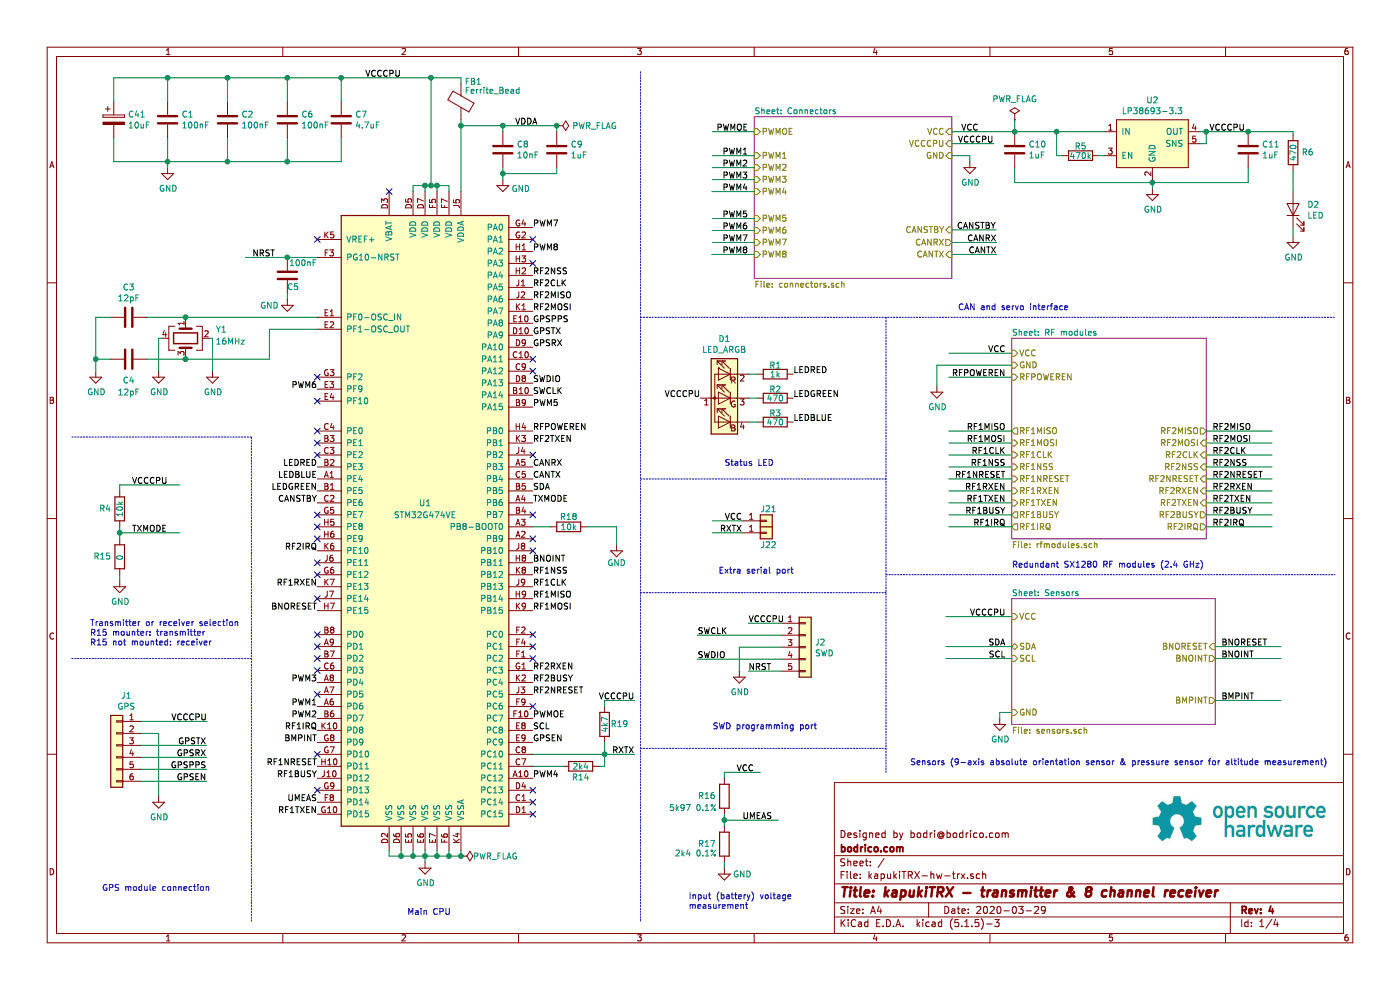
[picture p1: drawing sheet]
EESchema Schematic File Version 4
EELAYER 30 0
EELAYER END
$Descr A4 11693 8268
encoding utf-8
Sheet 1 4
Title "kapukiTRX - transmitter & 8 channel receiver"
Date "2020-03-29"
Rev "4"
Comp "bodrico.com"
Comment1 "Designed by bodri@bodrico.com"
Comment2 ""
Comment3 ""
Comment4 ""
$EndDescr
$Sheet
S 6300 975  1650 1350
U 5C76B390
F0 "Connectors" 50
F1 "connectors.sch" 50
F2 "PWM1" I L 6300 1300 50 
F3 "PWM2" I L 6300 1400 50 
F4 "PWM3" I L 6300 1500 50 
F5 "PWM4" I L 6300 1600 50 
F6 "PWM5" I L 6300 1825 50 
F7 "PWM6" I L 6300 1925 50 
F8 "PWM7" I L 6300 2025 50 
F9 "PWM8" I L 6300 2125 50 
F10 "VCC" I R 7950 1100 50 
F11 "VCCCPU" I R 7950 1200 50 
F12 "GND" I R 7950 1300 50 
F13 "PWMOE" I L 6300 1100 50 
F14 "CANRX" O R 7950 2025 50 
F15 "CANTX" I R 7950 2125 50 
F16 "CANSTBY" I R 7950 1920 50 
$EndSheet
Text Label 5825 5305 0    50   ~ 0
SWCLK
Text Label 4450 5000 0    50   ~ 0
RF1MISO
Text Label 4450 5100 0    50   ~ 0
RF1MOSI
Text Label 4450 4700 0    50   ~ 0
BNOINT
$Sheet
S 8450 2825 1625 1675
U 5C7B9FBC
F0 "RF modules" 50
F1 "rfmodules.sch" 50
F2 "VCC" I L 8450 2950 50 
F3 "RF1MISO" O L 8450 3600 50 
F4 "RF1MOSI" I L 8450 3700 50 
F5 "RF1CLK" I L 8450 3800 50 
F6 "RF1NRESET" I L 8450 4000 50 
F7 "RF2MISO" O R 10075 3600 50 
F8 "RF2MOSI" I R 10075 3700 50 
F9 "RF2CLK" I R 10075 3800 50 
F10 "RF1RXEN" I L 8450 4100 50 
F11 "RF1TXEN" I L 8450 4200 50 
F12 "RF1BUSY" O L 8450 4300 50 
F13 "RF1IRQ" O L 8450 4400 50 
F14 "RF2RXEN" I R 10075 4100 50 
F15 "RF2TXEN" I R 10075 4200 50 
F16 "RF2BUSY" O R 10075 4300 50 
F17 "RF2IRQ" O R 10075 4400 50 
F18 "RFPOWEREN" I L 8450 3150 50 
F19 "GND" I L 8450 3050 50 
F20 "RF2NRESET" I R 10075 4000 50 
F21 "RF1NSS" I L 8450 3900 50 
F22 "RF2NSS" I R 10075 3900 50 
$EndSheet
$Comp
L LP38693:LP38693 U2
U 1 1
P 9625 1200
F 0 "U2" H 9625 1565 50  0000 C CNN
F 1 "LP38693-3.3" H 9625 1474 50  0000 C CNN
F 2 "miscellaneous:WSON-6_3x3mm_Pitch0.95mm" H 9625 1200 50  0001 C CNN
F 3 "http://www.ti.com/lit/ds/snvs321o/snvs321o.pdf" H 9625 1200 50  0001 C CNN
	1    9625 1200
	1    0    0    -1  
$EndComp
$Comp
L Device:C C11
U 1 1
P 10425 1250
F 0 "C11" H 10540 1296 50  0000 L CNN
F 1 "1uF" H 10540 1205 50  0000 L CNN
F 2 "Capacitor_SMD:C_0402_1005Metric" H 10463 1100 50  0001 C CNN
F 3 "~" H 10425 1250 50  0001 C CNN
	1    10425 1250
	1    0    0    -1  
$EndComp
$Comp
L Device:C C10
U 1 1
P 8475 1250
F 0 "C10" H 8590 1296 50  0000 L CNN
F 1 "1uF" H 8590 1205 50  0000 L CNN
F 2 "Capacitor_SMD:C_0402_1005Metric" H 8513 1100 50  0001 C CNN
F 3 "~" H 8475 1250 50  0001 C CNN
	1    8475 1250
	1    0    0    -1  
$EndComp
Wire Wire Line
	8475 1100 7950 1100
Connection ~ 8475 1100
$Comp
L power:GND #PWR012
U 1 1
P 9625 1575
F 0 "#PWR012" H 9625 1325 50  0001 C CNN
F 1 "GND" H 9630 1402 50  0000 C CNN
F 2 "" H 9625 1575 50  0001 C CNN
F 3 "" H 9625 1575 50  0001 C CNN
	1    9625 1575
	1    0    0    -1  
$EndComp
Wire Wire Line
	7950 1200 8300 1200
$Comp
L power:GND #PWR011
U 1 1
P 8100 1350
F 0 "#PWR011" H 8100 1100 50  0001 C CNN
F 1 "GND" H 8105 1177 50  0000 C CNN
F 2 "" H 8100 1350 50  0001 C CNN
F 3 "" H 8100 1350 50  0001 C CNN
	1    8100 1350
	1    0    0    -1  
$EndComp
Wire Wire Line
	7950 1300 8100 1300
Wire Wire Line
	8100 1300 8100 1350
Text Label 8300 1200 2    50   ~ 0
VCCCPU
Text Label 8175 1100 2    50   ~ 0
VCC
$Comp
L power:PWR_FLAG #FLG03
U 1 1
P 8475 1000
F 0 "#FLG03" H 8475 1075 50  0001 C CNN
F 1 "PWR_FLAG" H 8475 1174 50  0000 C CNN
F 2 "" H 8475 1000 50  0001 C CNN
F 3 "~" H 8475 1000 50  0001 C CNN
	1    8475 1000
	1    0    0    -1  
$EndComp
Wire Wire Line
	8475 1000 8475 1100
$Comp
L Device:R R5
U 1 1
P 9025 1300
F 0 "R5" V 8945 1300 50  0000 C CNN
F 1 "470k" V 9025 1300 50  0000 C CNN
F 2 "Resistor_SMD:R_0402_1005Metric" V 8955 1300 50  0001 C CNN
F 3 "~" H 9025 1300 50  0001 C CNN
	1    9025 1300
	0    1    1    0   
$EndComp
Wire Wire Line
	9225 1300 9175 1300
Wire Wire Line
	8875 1300 8825 1300
Wire Wire Line
	8825 1300 8825 1100
Wire Wire Line
	8825 1100 8475 1100
Wire Wire Line
	8825 1100 9225 1100
Connection ~ 8825 1100
Wire Wire Line
	10025 1100 10075 1100
Wire Wire Line
	9625 1575 9625 1525
Wire Wire Line
	9625 1525 10425 1525
Wire Wire Line
	10425 1525 10425 1400
Connection ~ 9625 1525
Wire Wire Line
	9625 1525 9625 1500
Wire Wire Line
	9625 1525 8475 1525
Wire Wire Line
	8475 1525 8475 1400
Wire Wire Line
	10025 1200 10075 1200
Wire Wire Line
	10075 1200 10075 1100
Connection ~ 10075 1100
Wire Wire Line
	10075 1100 10425 1100
Text Label 10400 1100 2    50   ~ 0
VCCCPU
Wire Wire Line
	8450 2950 7925 2950
Wire Wire Line
	8450 3150 7925 3150
Wire Wire Line
	8450 3600 7925 3600
Wire Wire Line
	8450 3700 7925 3700
Wire Wire Line
	8450 3800 7925 3800
Wire Wire Line
	8450 3900 7925 3900
Wire Wire Line
	8450 4000 7925 4000
Wire Wire Line
	8450 4100 7925 4100
Wire Wire Line
	8450 4200 7925 4200
Wire Wire Line
	8450 4300 7925 4300
Wire Wire Line
	8450 4400 7925 4400
Wire Wire Line
	6300 1100 5950 1100
Wire Wire Line
	10075 3600 10625 3600
Wire Wire Line
	10075 3700 10625 3700
Wire Wire Line
	10075 3800 10625 3800
Wire Wire Line
	10075 3900 10625 3900
Wire Wire Line
	10075 4000 10625 4000
Wire Wire Line
	10075 4100 10625 4100
Wire Wire Line
	10075 4200 10625 4200
Wire Wire Line
	10075 4300 10625 4300
Wire Wire Line
	10075 4400 10625 4400
$Comp
L power:GND #PWR010
U 1 1
P 7825 3225
F 0 "#PWR010" H 7825 2975 50  0001 C CNN
F 1 "GND" H 7830 3052 50  0000 C CNN
F 2 "" H 7825 3225 50  0001 C CNN
F 3 "" H 7825 3225 50  0001 C CNN
	1    7825 3225
	1    0    0    -1  
$EndComp
Wire Wire Line
	7825 3225 7825 3050
Wire Wire Line
	7825 3050 8450 3050
Text Label 8400 2950 2    50   ~ 0
VCC
Text Label 8400 3600 2    50   ~ 0
RF1MISO
Text Label 8400 3700 2    50   ~ 0
RF1MOSI
Text Label 8400 3800 2    50   ~ 0
RF1CLK
Text Label 8400 4000 2    50   ~ 0
RF1NRESET
Text Label 8400 4100 2    50   ~ 0
RF1RXEN
Text Label 8400 4200 2    50   ~ 0
RF1TXEN
Text Label 8400 4300 2    50   ~ 0
RF1BUSY
Text Label 8400 4400 2    50   ~ 0
RF1IRQ
Text Label 10125 3600 0    50   ~ 0
RF2MISO
Text Label 10125 3700 0    50   ~ 0
RF2MOSI
Text Label 10125 3800 0    50   ~ 0
RF2CLK
Text Label 10125 4000 0    50   ~ 0
RF2NRESET
Text Label 10125 4100 0    50   ~ 0
RF2RXEN
Text Label 10125 4200 0    50   ~ 0
RF2TXEN
Text Label 10125 4300 0    50   ~ 0
RF2BUSY
Text Label 10125 4400 0    50   ~ 0
RF2IRQ
Text Label 8400 3900 2    50   ~ 0
RF1NSS
Text Label 10125 3900 0    50   ~ 0
RF2NSS
Wire Wire Line
	5825 5305 6525 5305
$Comp
L power:GND #PWR09
U 1 1
P 6175 5605
F 0 "#PWR09" H 6175 5355 50  0001 C CNN
F 1 "GND" H 6180 5432 50  0000 C CNN
F 2 "" H 6175 5605 50  0001 C CNN
F 3 "" H 6175 5605 50  0001 C CNN
	1    6175 5605
	1    0    0    -1  
$EndComp
Wire Wire Line
	6525 5205 6250 5205
Text Label 6250 5205 0    50   ~ 0
VCCCPU
Text Label 6250 1100 2    50   ~ 0
PWMOE
Text Label 2650 5900 2    50   ~ 0
PWM1
Text Label 2650 6400 2    50   ~ 0
RF1NRESET
Text Label 2650 4900 2    50   ~ 0
RF1RXEN
Text Label 2650 6800 2    50   ~ 0
RF1TXEN
Text Label 2650 6500 2    50   ~ 0
RF1BUSY
Text Label 2650 6100 2    50   ~ 0
RF1IRQ
Text Label 4450 4800 0    50   ~ 0
RF1NSS
Text Label 4450 5800 0    50   ~ 0
RF2NRESET
Text Label 4450 5600 0    50   ~ 0
RF2RXEN
Text Label 4450 3700 0    50   ~ 0
RF2TXEN
Text Label 4450 5700 0    50   ~ 0
RF2BUSY
Text Label 2650 4600 2    50   ~ 0
RF2IRQ
Text Label 4450 6000 0    50   ~ 0
PWMOE
Text Label 4450 3600 0    50   ~ 0
RFPOWEREN
Text Label 8400 3150 2    50   ~ 0
RFPOWEREN
Text Label 4450 2500 0    50   ~ 0
RF2MISO
Text Label 4450 2400 0    50   ~ 0
RF2CLK
Text Label 4450 4000 0    50   ~ 0
CANTX
Text Label 4450 2300 0    50   ~ 0
RF2NSS
Wire Wire Line
	6175 5405 6525 5405
Wire Wire Line
	6175 5605 6175 5405
Wire Wire Line
	5825 5505 6525 5505
$Comp
L Connector_Generic:Conn_01x05 J2
U 1 1
P 6725 5405
F 0 "J2" H 6805 5447 50  0000 L CNN
F 1 "SWD" H 6805 5356 50  0000 L CNN
F 2 "Connector_JST:JST_SH_BM05B-SRSS-TB_1x05-1MP_P1.00mm_Vertical" H 6725 5405 50  0001 C CNN
F 3 "~" H 6725 5405 50  0001 C CNN
	1    6725 5405
	1    0    0    -1  
$EndComp
Wire Wire Line
	6525 5605 6250 5605
Text Label 6250 5605 0    50   ~ 0
NRST
Text Label 2300 2150 2    50   ~ 0
NRST
$Comp
L Device:R R6
U 1 1
P 10800 1275
F 0 "R6" H 10870 1280 50  0000 L CNN
F 1 "470" V 10800 1200 50  0000 L CNN
F 2 "Resistor_SMD:R_0402_1005Metric" V 10730 1275 50  0001 C CNN
F 3 "~" H 10800 1275 50  0001 C CNN
	1    10800 1275
	1    0    0    -1  
$EndComp
$Comp
L Device:LED D2
U 1 1
P 10800 1750
F 0 "D2" V 10838 1633 50  0000 R CNN
F 1 "LED" V 10747 1633 50  0000 R CNN
F 2 "LED_SMD:LED_0402_1005Metric" H 10800 1750 50  0001 C CNN
F 3 "~" H 10800 1750 50  0001 C CNN
	1    10800 1750
	0    -1   -1   0   
$EndComp
$Comp
L power:GND #PWR013
U 1 1
P 10800 1975
F 0 "#PWR013" H 10800 1725 50  0001 C CNN
F 1 "GND" H 10805 1802 50  0000 C CNN
F 2 "" H 10800 1975 50  0001 C CNN
F 3 "" H 10800 1975 50  0001 C CNN
	1    10800 1975
	1    0    0    -1  
$EndComp
Wire Wire Line
	10425 1100 10800 1100
Wire Wire Line
	10800 1100 10800 1125
Connection ~ 10425 1100
Wire Wire Line
	10800 1425 10800 1600
Wire Wire Line
	10800 1900 10800 1975
$Comp
L Device:LED_ARGB D1
U 1 1
P 6050 3325
F 0 "D1" H 6050 3822 50  0000 C CNN
F 1 "LED_ARGB" H 6050 3731 50  0000 C CNN
F 2 "miscellaneous:LED_Lumex-LX0404" H 6050 3275 50  0001 C CNN
F 3 "~" H 6050 3275 50  0001 C CNN
	1    6050 3325
	-1   0    0    -1  
$EndComp
$Comp
L Device:R R1
U 1 1
P 6475 3125
F 0 "R1" V 6400 3125 50  0000 C CNN
F 1 "1k" V 6475 3125 50  0000 C CNN
F 2 "Resistor_SMD:R_0402_1005Metric" V 6405 3125 50  0001 C CNN
F 3 "~" H 6475 3125 50  0001 C CNN
	1    6475 3125
	0    1    1    0   
$EndComp
$Comp
L Device:R R2
U 1 1
P 6475 3325
F 0 "R2" V 6400 3325 50  0000 C CNN
F 1 "470" V 6475 3325 50  0000 C CNN
F 2 "Resistor_SMD:R_0402_1005Metric" V 6405 3325 50  0001 C CNN
F 3 "~" H 6475 3325 50  0001 C CNN
	1    6475 3325
	0    1    1    0   
$EndComp
$Comp
L Device:R R3
U 1 1
P 6475 3525
F 0 "R3" V 6400 3525 50  0000 C CNN
F 1 "470" V 6475 3525 50  0000 C CNN
F 2 "Resistor_SMD:R_0402_1005Metric" V 6405 3525 50  0001 C CNN
F 3 "~" H 6475 3525 50  0001 C CNN
	1    6475 3525
	0    1    1    0   
$EndComp
Text Label 5850 3325 2    50   ~ 0
VCCCPU
Wire Wire Line
	6250 3125 6325 3125
Wire Wire Line
	6250 3325 6325 3325
Wire Wire Line
	6250 3525 6325 3525
Text Label 6625 3125 0    50   ~ 0
LEDRED
Text Label 6625 3325 0    50   ~ 0
LEDGREEN
Text Label 6625 3525 0    50   ~ 0
LEDBLUE
Text Label 2650 3900 2    50   ~ 0
LEDRED
Text Label 2650 4100 2    50   ~ 0
LEDGREEN
Text Label 2650 4000 2    50   ~ 0
LEDBLUE
Wire Wire Line
	7950 2025 8325 2025
Wire Wire Line
	7950 2125 8325 2125
Text Label 8325 2025 2    50   ~ 0
CANRX
Text Label 8325 2125 2    50   ~ 0
CANTX
$Comp
L power:GND #PWR07
U 1 1
P 3550 7200
F 0 "#PWR07" H 3550 6950 50  0001 C CNN
F 1 "GND" H 3555 7027 50  0000 C CNN
F 2 "" H 3550 7200 50  0001 C CNN
F 3 "" H 3550 7200 50  0001 C CNN
	1    3550 7200
	1    0    0    -1  
$EndComp
$Comp
L power:PWR_FLAG #FLG01
U 1 1
P 3850 7150
F 0 "#FLG01" H 3850 7225 50  0001 C CNN
F 1 "PWR_FLAG" V 3850 7250 50  0000 L CNN
F 2 "" H 3850 7150 50  0001 C CNN
F 3 "~" H 3850 7150 50  0001 C CNN
	1    3850 7150
	0    1    1    0   
$EndComp
Text Label 4450 3900 0    50   ~ 0
CANRX
Text Label 6250 1300 2    50   ~ 0
PWM1
Text Label 6250 1400 2    50   ~ 0
PWM2
Text Label 6250 1500 2    50   ~ 0
PWM3
Text Label 6250 1600 2    50   ~ 0
PWM4
Wire Wire Line
	6300 1300 5950 1300
Wire Wire Line
	6300 1400 5950 1400
Wire Wire Line
	6300 1500 5950 1500
Wire Wire Line
	6300 1600 5945 1600
Text Label 6250 1825 2    50   ~ 0
PWM5
Text Label 6250 1925 2    50   ~ 0
PWM6
Text Label 6250 2025 2    50   ~ 0
PWM7
Text Label 6250 2125 2    50   ~ 0
PWM8
Wire Wire Line
	6300 1825 5950 1825
Wire Wire Line
	6300 1925 5950 1925
Wire Wire Line
	6300 2025 5950 2025
Wire Wire Line
	6300 2125 5945 2125
Text Label 5825 5505 0    50   ~ 0
SWDIO
Text Label 4450 3300 0    50   ~ 0
SWCLK
Text Label 4450 3200 0    50   ~ 0
SWDIO
Text Label 4450 2100 0    50   ~ 0
PWM8
Text Label 4450 1900 0    50   ~ 0
PWM7
Text Label 2650 3250 2    50   ~ 0
PWM6
Text Label 4450 3400 0    50   ~ 0
PWM5
Text Label 4450 4900 0    50   ~ 0
RF1CLK
Text Label 4450 2600 0    50   ~ 0
RF2MOSI
Text Label 2650 5700 2    50   ~ 0
PWM3
Text Label 4450 2900 0    50   ~ 0
GPSRX
Text Label 4450 2800 0    50   ~ 0
GPSTX
Text Label 4450 2700 0    50   ~ 0
GPSPPS
Text Label 4450 6200 0    50   ~ 0
GPSEN
Text Label 8320 1920 2    50   ~ 0
CANSTBY
Wire Wire Line
	7950 1920 8320 1920
Text Label 8400 5150 2    50   ~ 0
VCCCPU
Wire Wire Line
	8450 5150 7900 5150
$Comp
L power:GND #PWR0111
U 1 1
P 8350 6000
F 0 "#PWR0111" H 8350 5750 50  0001 C CNN
F 1 "GND" H 8355 5827 50  0000 C CNN
F 2 "" H 8350 6000 50  0001 C CNN
F 3 "" H 8350 6000 50  0001 C CNN
	1    8350 6000
	1    0    0    -1  
$EndComp
Wire Wire Line
	8350 6000 8350 5950
Wire Wire Line
	8350 5950 8450 5950
$Sheet
S 8450 5000 1700 1050
U 5DB88B39
F0 "Sensors" 50
F1 "sensors.sch" 50
F2 "BMPINT" O R 10150 5850 50 
F3 "BNOINT" O R 10150 5500 50 
F4 "BNORESET" I R 10150 5400 50 
F5 "GND" I L 8450 5950 50 
F6 "VCC" I L 8450 5150 50 
F7 "SDA" B L 8450 5400 50 
F8 "SCL" I L 8450 5500 50 
$EndSheet
$Comp
L STM32G:STM32G474VE U1
U 1 1
P 3550 4300
F 0 "U1" H 3550 4400 50  0000 C CNN
F 1 "STM32G474VE" H 3550 4300 50  0000 C CNN
F 2 "miscellaneous:TFBGA-100_10x10_8.0x8.0mm" H 3550 4300 50  0001 C CNN
F 3 "https://www.st.com/resource/en/datasheet/stm32g474cb.pdf" H 3550 4300 50  0001 C CNN
	1    3550 4300
	1    0    0    -1  
$EndComp
Connection ~ 1550 3000
Wire Wire Line
	1550 3000 1550 2975
Connection ~ 1550 2650
Wire Wire Line
	1550 2650 1550 2675
Wire Wire Line
	1225 3000 1550 3000
Wire Wire Line
	1225 2650 1550 2650
$Comp
L Device:Crystal_GND24 Y1
U 1 1
P 1550 2825
F 0 "Y1" V 1475 3075 50  0000 L CNN
F 1 "16MHz" V 1575 3075 50  0000 L CNN
F 2 "Oscillator:Oscillator_SMD_SeikoEpson_SG210-4Pin_2.5x2.0mm" H 1550 2825 50  0001 C CNN
F 3 "~" H 1550 2825 50  0001 C CNN
	1    1550 2825
	0    1    1    0   
$EndComp
Wire Wire Line
	1775 2825 1750 2825
Wire Wire Line
	1775 3100 1775 2825
Wire Wire Line
	1325 2825 1350 2825
Wire Wire Line
	1325 3100 1325 2825
$Comp
L power:GND #PWR06
U 1 1
P 1775 3100
F 0 "#PWR06" H 1775 2850 50  0001 C CNN
F 1 "GND" H 1780 2927 50  0000 C CNN
F 2 "" H 1775 3100 50  0001 C CNN
F 3 "" H 1775 3100 50  0001 C CNN
	1    1775 3100
	1    0    0    -1  
$EndComp
$Comp
L power:GND #PWR04
U 1 1
P 1325 3100
F 0 "#PWR04" H 1325 2850 50  0001 C CNN
F 1 "GND" H 1330 2927 50  0000 C CNN
F 2 "" H 1325 3100 50  0001 C CNN
F 3 "" H 1325 3100 50  0001 C CNN
	1    1325 3100
	1    0    0    -1  
$EndComp
Wire Wire Line
	800  3000 800  2650
Connection ~ 800  3000
Wire Wire Line
	925  3000 800  3000
Wire Wire Line
	800  2650 925  2650
Wire Wire Line
	800  3100 800  3000
$Comp
L power:GND #PWR03
U 1 1
P 800 3100
F 0 "#PWR03" H 800 2850 50  0001 C CNN
F 1 "GND" H 805 2927 50  0000 C CNN
F 2 "" H 800 3100 50  0001 C CNN
F 3 "" H 800 3100 50  0001 C CNN
	1    800  3100
	1    0    0    -1  
$EndComp
$Comp
L Device:C C3
U 1 1
P 1075 2650
F 0 "C3" V 823 2650 50  0000 C CNN
F 1 "12pF" V 914 2650 50  0000 C CNN
F 2 "Capacitor_SMD:C_0402_1005Metric" H 1113 2500 50  0001 C CNN
F 3 "~" H 1075 2650 50  0001 C CNN
	1    1075 2650
	0    1    1    0   
$EndComp
$Comp
L Device:C C4
U 1 1
P 1075 3000
F 0 "C4" V 1250 3000 50  0000 C CNN
F 1 "12pF" V 1350 3000 50  0000 C CNN
F 2 "Capacitor_SMD:C_0402_1005Metric" H 1113 2850 50  0001 C CNN
F 3 "~" H 1075 3000 50  0001 C CNN
	1    1075 3000
	0    1    1    0   
$EndComp
$Comp
L Device:C C1
U 1 1
P 1400 1000
F 0 "C1" H 1515 1046 50  0000 L CNN
F 1 "100nF" H 1515 955 50  0000 L CNN
F 2 "Capacitor_SMD:C_0402_1005Metric" H 1438 850 50  0001 C CNN
F 3 "~" H 1400 1000 50  0001 C CNN
	1    1400 1000
	1    0    0    -1  
$EndComp
$Comp
L Device:C C2
U 1 1
P 1900 1000
F 0 "C2" H 2015 1046 50  0000 L CNN
F 1 "100nF" H 2015 955 50  0000 L CNN
F 2 "Capacitor_SMD:C_0402_1005Metric" H 1938 850 50  0001 C CNN
F 3 "~" H 1900 1000 50  0001 C CNN
	1    1900 1000
	1    0    0    -1  
$EndComp
$Comp
L Device:C C6
U 1 1
P 2400 1000
F 0 "C6" H 2515 1046 50  0000 L CNN
F 1 "100nF" H 2515 955 50  0000 L CNN
F 2 "Capacitor_SMD:C_0402_1005Metric" H 2438 850 50  0001 C CNN
F 3 "~" H 2400 1000 50  0001 C CNN
	1    2400 1000
	1    0    0    -1  
$EndComp
Text Label 3350 650  2    50   ~ 0
VCCCPU
$Comp
L Device:C C7
U 1 1
P 2850 1000
F 0 "C7" H 2965 1046 50  0000 L CNN
F 1 "4.7uF" H 2965 955 50  0000 L CNN
F 2 "Capacitor_SMD:C_0402_1005Metric" H 2888 850 50  0001 C CNN
F 3 "~" H 2850 1000 50  0001 C CNN
	1    2850 1000
	1    0    0    -1  
$EndComp
$Comp
L Device:C C8
U 1 1
P 4200 1250
F 0 "C8" H 4315 1296 50  0000 L CNN
F 1 "10nF" H 4315 1205 50  0000 L CNN
F 2 "Capacitor_SMD:C_0402_1005Metric" H 4238 1100 50  0001 C CNN
F 3 "~" H 4200 1250 50  0001 C CNN
	1    4200 1250
	1    0    0    -1  
$EndComp
$Comp
L Device:C C9
U 1 1
P 4650 1250
F 0 "C9" H 4765 1296 50  0000 L CNN
F 1 "1uF" H 4765 1205 50  0000 L CNN
F 2 "Capacitor_SMD:C_0402_1005Metric" H 4688 1100 50  0001 C CNN
F 3 "~" H 4650 1250 50  0001 C CNN
	1    4650 1250
	1    0    0    -1  
$EndComp
$Comp
L Device:Ferrite_Bead FB1
U 1 1
P 3850 850
F 0 "FB1" H 3880 1020 50  0000 L CNN
F 1 "Ferrite_Bead" H 3880 945 50  0000 L CNN
F 2 "Inductor_SMD:L_0402_1005Metric" V 3780 850 50  0001 C CNN
F 3 "~" H 3850 850 50  0001 C CNN
	1    3850 850 
	1    0    0    -1  
$EndComp
$Comp
L power:GND #PWR01
U 1 1
P 1400 1400
F 0 "#PWR01" H 1400 1150 50  0001 C CNN
F 1 "GND" H 1405 1227 50  0000 C CNN
F 2 "" H 1400 1400 50  0001 C CNN
F 3 "" H 1400 1400 50  0001 C CNN
	1    1400 1400
	1    0    0    -1  
$EndComp
$Comp
L power:PWR_FLAG #FLG02
U 1 1
P 4650 1050
F 0 "#FLG02" H 4650 1125 50  0001 C CNN
F 1 "PWR_FLAG" V 4650 1178 50  0000 L CNN
F 2 "" H 4650 1050 50  0001 C CNN
F 3 "~" H 4650 1050 50  0001 C CNN
	1    4650 1050
	0    1    1    0   
$EndComp
Text Label 4300 1050 0    50   ~ 0
VDDA
Wire Wire Line
	2400 2150 2650 2150
NoConn ~ 2650 2000
NoConn ~ 3250 1600
$Comp
L power:GND #PWR08
U 1 1
P 4200 1500
F 0 "#PWR08" H 4200 1250 50  0001 C CNN
F 1 "GND" H 4350 1425 50  0000 C CNN
F 2 "" H 4200 1500 50  0001 C CNN
F 3 "" H 4200 1500 50  0001 C CNN
	1    4200 1500
	1    0    0    -1  
$EndComp
Wire Wire Line
	4200 1500 4200 1450
Wire Wire Line
	4200 1450 4650 1450
Wire Wire Line
	4650 1450 4650 1400
Connection ~ 4200 1450
Wire Wire Line
	4200 1450 4200 1400
Wire Wire Line
	4200 1100 4200 1050
Wire Wire Line
	4200 1050 4650 1050
Wire Wire Line
	4650 1050 4650 1100
Connection ~ 4650 1050
Wire Wire Line
	4200 1050 3850 1050
Wire Wire Line
	3850 1050 3850 1000
Connection ~ 4200 1050
Wire Wire Line
	3850 1050 3850 1600
Connection ~ 3850 1050
Wire Wire Line
	1400 1150 1400 1350
Wire Wire Line
	1400 1350 1900 1350
Wire Wire Line
	2850 1350 2850 1150
Wire Wire Line
	2400 1350 2400 1150
Connection ~ 2400 1350
Wire Wire Line
	2400 1350 2850 1350
Wire Wire Line
	1900 1350 1900 1150
Connection ~ 1900 1350
Wire Wire Line
	1900 1350 2400 1350
Wire Wire Line
	1400 1400 1400 1350
Connection ~ 1400 1350
Wire Wire Line
	1400 850  1400 650 
Wire Wire Line
	1400 650  1900 650 
Wire Wire Line
	3850 650  3850 700 
Wire Wire Line
	1900 850  1900 650 
Connection ~ 1900 650 
Wire Wire Line
	1900 650  2400 650 
Wire Wire Line
	2400 850  2400 650 
Connection ~ 2400 650 
Wire Wire Line
	2400 650  2850 650 
Wire Wire Line
	2850 850  2850 650 
Connection ~ 2850 650 
Wire Wire Line
	2850 650  3600 650 
Wire Wire Line
	3450 1600 3450 1550
Wire Wire Line
	3450 1550 3550 1550
Wire Wire Line
	3750 1550 3750 1600
Wire Wire Line
	3650 1600 3650 1550
Connection ~ 3650 1550
Wire Wire Line
	3650 1550 3750 1550
Wire Wire Line
	3550 1600 3550 1550
Connection ~ 3550 1550
Wire Wire Line
	3550 1550 3600 1550
Wire Wire Line
	3600 1550 3600 650 
Connection ~ 3600 1550
Wire Wire Line
	3600 1550 3650 1550
Connection ~ 3600 650 
Wire Wire Line
	3600 650  3850 650 
Wire Wire Line
	3250 7100 3250 7150
Wire Wire Line
	3250 7150 3350 7150
Wire Wire Line
	3850 7150 3850 7100
Wire Wire Line
	3750 7100 3750 7150
Connection ~ 3750 7150
Wire Wire Line
	3750 7150 3850 7150
Wire Wire Line
	3650 7100 3650 7150
Connection ~ 3650 7150
Wire Wire Line
	3650 7150 3750 7150
Wire Wire Line
	3550 7100 3550 7150
Connection ~ 3550 7150
Wire Wire Line
	3550 7150 3650 7150
Wire Wire Line
	3550 7150 3550 7200
Wire Wire Line
	3450 7100 3450 7150
Connection ~ 3450 7150
Wire Wire Line
	3450 7150 3550 7150
Wire Wire Line
	3350 7100 3350 7150
Connection ~ 3350 7150
Wire Wire Line
	3350 7150 3450 7150
Connection ~ 3850 7150
Wire Wire Line
	1550 2650 2650 2650
Wire Wire Line
	2250 3000 2250 2750
Wire Wire Line
	2250 2750 2650 2750
Wire Wire Line
	1550 3000 2250 3000
Text Label 1725 6525 2    50   ~ 0
GPSEN
Text Label 1725 6425 2    50   ~ 0
GPSPPS
Text Label 1725 6225 2    50   ~ 0
GPSTX
Text Label 1725 6325 2    50   ~ 0
GPSRX
Text Label 1730 6025 2    50   ~ 0
VCCCPU
Wire Wire Line
	1175 6025 1730 6025
Wire Wire Line
	1325 6125 1175 6125
Wire Wire Line
	1325 6650 1325 6125
$Comp
L power:GND #PWR02
U 1 1
P 1325 6650
F 0 "#PWR02" H 1325 6400 50  0001 C CNN
F 1 "GND" H 1330 6477 50  0000 C CNN
F 2 "" H 1325 6650 50  0001 C CNN
F 3 "" H 1325 6650 50  0001 C CNN
	1    1325 6650
	1    0    0    -1  
$EndComp
Wire Wire Line
	1175 6525 1725 6525
Wire Wire Line
	1175 6425 1725 6425
Wire Wire Line
	1175 6325 1725 6325
Wire Wire Line
	1175 6225 1725 6225
$Comp
L Connector_Generic:Conn_01x06 J1
U 1 1
P 975 6225
F 0 "J1" H 895 6642 50  0000 C CNN
F 1 "GPS" H 895 6551 50  0000 C CNN
F 2 "Connector_JST:JST_SH_BM06B-SRSS-TB_1x06-1MP_P1.00mm_Vertical" H 975 6225 50  0001 C CNN
F 3 "~" H 975 6225 50  0001 C CNN
	1    975  6225
	-1   0    0    -1  
$EndComp
$Comp
L power:GND #PWR05
U 1 1
P 2400 2500
F 0 "#PWR05" H 2400 2250 50  0001 C CNN
F 1 "GND" H 2250 2450 50  0000 C CNN
F 2 "" H 2400 2500 50  0001 C CNN
F 3 "" H 2400 2500 50  0001 C CNN
	1    2400 2500
	1    0    0    -1  
$EndComp
$Comp
L Device:C C5
U 1 1
P 2400 2300
F 0 "C5" H 2300 2400 50  0000 L CNN
F 1 "100nF" H 2150 2200 50  0000 L CNN
F 2 "Capacitor_SMD:C_0402_1005Metric" H 2438 2150 50  0001 C CNN
F 3 "~" H 2400 2300 50  0001 C CNN
	1    2400 2300
	-1   0    0    1   
$EndComp
Text Label 4450 4100 0    50   ~ 0
SDA
Text Label 4450 6100 0    50   ~ 0
SCL
Text Label 8400 5400 2    50   ~ 0
SDA
Text Label 8400 5500 2    50   ~ 0
SCL
Wire Wire Line
	8450 5400 7900 5400
Wire Wire Line
	8450 5500 7900 5500
Text Label 2650 5100 2    50   ~ 0
BNORESET
Text Label 10200 5400 0    50   ~ 0
BNORESET
Wire Wire Line
	10150 5400 10700 5400
Text Label 10200 5500 0    50   ~ 0
BNOINT
Text Label 10200 5850 0    50   ~ 0
BMPINT
Wire Wire Line
	10150 5500 10700 5500
Wire Wire Line
	10150 5850 10700 5850
Text Label 2650 4200 2    50   ~ 0
CANSTBY
$Comp
L Device:R R4
U 1 1
P 1000 4250
F 0 "R4" H 1070 4250 50  0000 L CNN
F 1 "10k" V 995 4180 50  0000 L CNN
F 2 "Resistor_SMD:R_0402_1005Metric" V 930 4250 50  0001 C CNN
F 3 "~" H 1000 4250 50  0001 C CNN
	1    1000 4250
	-1   0    0    1   
$EndComp
$Comp
L power:GND #PWR0112
U 1 1
P 1000 4850
F 0 "#PWR0112" H 1000 4600 50  0001 C CNN
F 1 "GND" H 1005 4677 50  0000 C CNN
F 2 "" H 1000 4850 50  0001 C CNN
F 3 "" H 1000 4850 50  0001 C CNN
	1    1000 4850
	1    0    0    -1  
$EndComp
Wire Wire Line
	1000 4450 1500 4450
Text Label 1100 4450 0    50   ~ 0
TXMODE
Text Label 4450 4200 0    50   ~ 0
TXMODE
NoConn ~ 2650 5300
NoConn ~ 2650 5400
NoConn ~ 2650 5500
NoConn ~ 2650 5600
NoConn ~ 2650 6300
NoConn ~ 2650 5000
NoConn ~ 2650 4800
NoConn ~ 2650 4700
NoConn ~ 2650 4500
NoConn ~ 2650 4400
NoConn ~ 2650 4300
NoConn ~ 2650 3350
NoConn ~ 2650 3150
NoConn ~ 4450 2000
NoConn ~ 4450 2200
NoConn ~ 2650 5800
NoConn ~ 4450 4300
NoConn ~ 4450 3000
NoConn ~ 4450 3100
NoConn ~ 4450 3800
NoConn ~ 4450 4600
NoConn ~ 4450 5300
NoConn ~ 4450 5400
NoConn ~ 4450 5500
NoConn ~ 4450 5900
NoConn ~ 4450 6600
NoConn ~ 4450 6700
NoConn ~ 4450 6800
NoConn ~ 2650 6600
NoConn ~ 2650 3600
NoConn ~ 2650 3700
NoConn ~ 2650 3800
Text Label 2650 6200 2    50   ~ 0
BMPINT
Text Label 4450 6500 0    50   ~ 0
PWM4
Text Label 2650 6000 2    50   ~ 0
PWM2
$Comp
L Connector_Generic:Conn_01x01 J21
U 1 1
P 6400 4350
F 0 "J21" H 6350 4450 50  0000 L CNN
F 1 "Conn_01x01" H 6480 4301 50  0001 L CNN
F 2 "miscellaneous:PinHeader_1x01_P1.27mm" H 6400 4350 50  0001 C CNN
F 3 "~" H 6400 4350 50  0001 C CNN
	1    6400 4350
	1    0    0    -1  
$EndComp
$Comp
L Connector_Generic:Conn_01x01 J22
U 1 1
P 6400 4450
F 0 "J22" H 6350 4350 50  0000 L CNN
F 1 "Conn_01x01" H 6480 4401 50  0001 L CNN
F 2 "miscellaneous:PinHeader_1x01_P1.27mm" H 6400 4450 50  0001 C CNN
F 3 "~" H 6400 4450 50  0001 C CNN
	1    6400 4450
	1    0    0    -1  
$EndComp
Text Label 6200 4350 2    50   ~ 0
VCC
Text Label 6200 4450 2    50   ~ 0
RXTX
Wire Wire Line
	6200 4350 5950 4350
Wire Wire Line
	6200 4450 5950 4450
$Comp
L Device:R R14
U 1 1
P 4850 6400
F 0 "R14" V 4940 6400 50  0000 C CNN
F 1 "2k4" V 4850 6400 50  0000 C CNN
F 2 "Resistor_SMD:R_0402_1005Metric" V 4780 6400 50  0001 C CNN
F 3 "~" H 4850 6400 50  0001 C CNN
	1    4850 6400
	0    1    1    0   
$EndComp
Wire Wire Line
	5050 6400 5050 6300
Text Label 5300 6300 2    50   ~ 0
RXTX
Wire Wire Line
	5050 6300 5300 6300
Connection ~ 5050 6300
$Comp
L Device:CP C41
U 1 1
P 950 1000
F 0 "C41" H 1068 1046 50  0000 L CNN
F 1 "10uF" H 1068 955 50  0000 L CNN
F 2 "Capacitor_Tantalum_SMD:CP_EIA-3216-18_Kemet-A" H 988 850 50  0001 C CNN
F 3 "~" H 950 1000 50  0001 C CNN
	1    950  1000
	1    0    0    -1  
$EndComp
Wire Wire Line
	950  850  950  650 
Wire Wire Line
	950  650  1400 650 
Connection ~ 1400 650 
Wire Wire Line
	950  1150 950  1350
Wire Wire Line
	950  1350 1400 1350
Wire Wire Line
	5000 6400 5050 6400
Wire Wire Line
	4450 6300 5050 6300
Wire Wire Line
	4450 6400 4700 6400
Wire Wire Line
	1000 4050 1500 4050
Text Label 1100 4050 0    50   ~ 0
VCCCPU
$Comp
L Device:R R15
U 1 1
P 1000 4650
F 0 "R15" H 1070 4650 50  0000 L CNN
F 1 "0" V 995 4630 50  0000 L CNN
F 2 "Resistor_SMD:R_0402_1005Metric" V 930 4650 50  0001 C CNN
F 3 "~" H 1000 4650 50  0001 C CNN
	1    1000 4650
	-1   0    0    1   
$EndComp
Wire Wire Line
	1000 4850 1000 4800
Wire Wire Line
	1000 4500 1000 4450
Wire Wire Line
	1000 4450 1000 4400
Connection ~ 1000 4450
Wire Wire Line
	1000 4100 1000 4050
Connection ~ 2400 2150
Wire Notes Line
	2100 3650 600  3650
Wire Notes Line
	2100 3650 2100 7700
Wire Notes Line
	2100 5500 600  5500
Wire Notes Line
	5350 600  5350 7700
Wire Notes Line
	5350 2650 11150 2650
Wire Notes Line
	7400 2650 7400 6450
Wire Notes Line
	5350 4000 7400 4000
Text Notes 6050 3900 0    50   ~ 0
Status LED
Text Notes 6000 4800 0    50   ~ 0
Extra serial port
Text Notes 5950 6100 0    50   ~ 0
SWD programming port
Wire Notes Line
	7400 4800 11150 4800
Text Notes 8450 4750 0    50   ~ 0
Redundant SX1280 RF modules (2.4 GHz)
Text Notes 7600 6400 0    50   ~ 0
Sensors (9-axis absolute orientation sensor & pressure sensor for altitude measurement)
Text Notes 750  5400 0    50   ~ 0
Transmitter or receiver selection\nR15 mounter: transmitter\nR15 not mounted: receiver
Text Notes 850  7450 0    50   ~ 0
GPS module connection
Text Notes 8000 2600 0    50   ~ 0
CAN and servo interface
Text Notes 3400 7650 0    50   ~ 0
Main CPU
Wire Wire Line
	2050 2150 2400 2150
Wire Wire Line
	2400 2500 2400 2450
$Comp
L Device:R R16
U 1 1
P 6050 6650
F 0 "R16" H 6120 6650 50  0000 L CNN
F 1 "5k97 0.1%" H 6110 6750 50  0000 L CNN
F 2 "Resistor_SMD:R_0402_1005Metric" V 5980 6650 50  0001 C CNN
F 3 "~" H 6050 6650 50  0001 C CNN
	1    6050 6650
	-1   0    0    1   
$EndComp
$Comp
L Device:R R17
U 1 1
P 6050 7050
F 0 "R17" H 6120 7050 50  0000 L CNN
F 1 "2k4 0.1%" H 6110 7130 50  0000 L CNN
F 2 "Resistor_SMD:R_0402_1005Metric" V 5980 7050 50  0001 C CNN
F 3 "~" H 6050 7050 50  0001 C CNN
	1    6050 7050
	-1   0    0    1   
$EndComp
$Comp
L power:GND #PWR030
U 1 1
P 6050 7250
F 0 "#PWR030" H 6050 7000 50  0001 C CNN
F 1 "GND" H 6200 7200 50  0000 C CNN
F 2 "" H 6050 7250 50  0001 C CNN
F 3 "" H 6050 7250 50  0001 C CNN
	1    6050 7250
	1    0    0    -1  
$EndComp
Wire Wire Line
	6050 7250 6050 7200
Wire Wire Line
	6050 6900 6050 6850
Text Label 6150 6450 0    50   ~ 0
VCC
Wire Wire Line
	6050 6500 6050 6450
Wire Wire Line
	6050 6450 6350 6450
Wire Wire Line
	6050 6850 6500 6850
Connection ~ 6050 6850
Wire Wire Line
	6050 6850 6050 6800
Text Notes 5750 7600 0    50   ~ 0
Input (battery) voltage\nmeasurement
Wire Notes Line
	5350 4950 7400 4950
Wire Notes Line
	5350 6250 7400 6250
Text Label 6200 6850 0    50   ~ 0
UMEAS
Text Label 2650 6700 2    50   ~ 0
UMEAS
$Comp
L Device:R R18
U 1 1
P 4750 4400
F 0 "R18" V 4665 4400 50  0000 C CNN
F 1 "10k" V 4750 4400 50  0000 C CNN
F 2 "Resistor_SMD:R_0402_1005Metric" V 4680 4400 50  0001 C CNN
F 3 "~" H 4750 4400 50  0001 C CNN
	1    4750 4400
	0    1    1    0   
$EndComp
$Comp
L power:GND #PWR0113
U 1 1
P 5150 4550
F 0 "#PWR0113" H 5150 4300 50  0001 C CNN
F 1 "GND" H 5150 4400 50  0000 C CNN
F 2 "" H 5150 4550 50  0001 C CNN
F 3 "" H 5150 4550 50  0001 C CNN
	1    5150 4550
	1    0    0    -1  
$EndComp
Wire Wire Line
	4450 4400 4600 4400
Wire Wire Line
	4900 4400 5150 4400
Wire Wire Line
	5150 4400 5150 4550
NoConn ~ 4450 4500
$Comp
L Device:R R19
U 1 1
P 5050 6050
F 0 "R19" H 4850 6050 50  0000 L CNN
F 1 "4k7" V 5045 5980 50  0000 L CNN
F 2 "Resistor_SMD:R_0402_1005Metric" V 4980 6050 50  0001 C CNN
F 3 "~" H 5050 6050 50  0001 C CNN
	1    5050 6050
	-1   0    0    1   
$EndComp
Wire Wire Line
	5050 6300 5050 6200
Wire Wire Line
	5050 5900 5050 5850
Wire Wire Line
	5050 5850 5300 5850
Text Label 5300 5850 2    50   ~ 0
VCCCPU
$EndSCHEMATC
